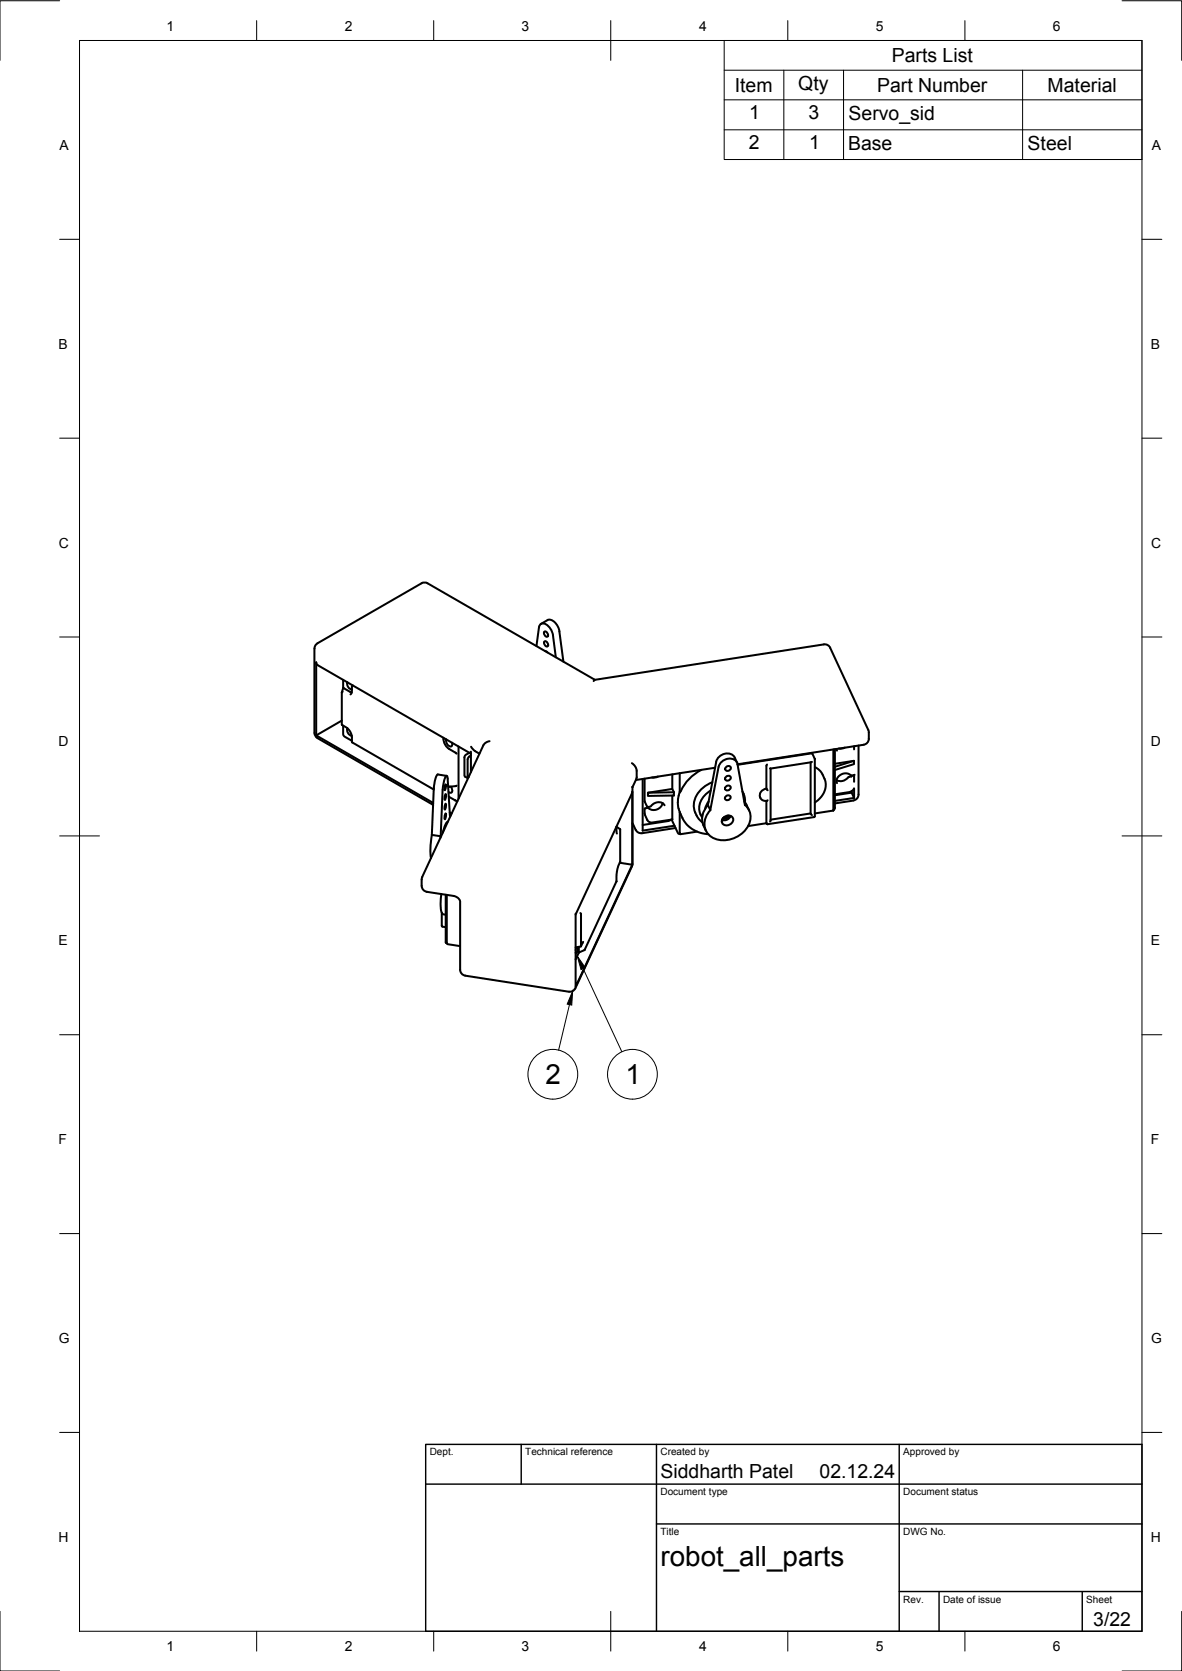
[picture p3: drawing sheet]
<svg xmlns="http://www.w3.org/2000/svg" width="297mm" height="420mm" viewBox="0 0 297 420" stroke-linecap="round" stroke-linejoin="round" font-family="sans-serif">
<!-- layer: Visible -->
<g fill="#000">
<circle cx="170.5" cy="203" r=".25"/>
<circle cx="181.5" cy="206.1" r=".25"/>
</g>
<g fill="none" stroke="#000" stroke-width=".51">
<path d="M135.4 157.7l-.6 4.8M135.5 157.7a1.17 1.17 0 0 1 .9-1 1.17 1.17 0 0 1 1.2 .6l.8 .8 .4 1.1 .9 6.1M136 156.9l1.6-1a2.44 2.44 0 0 1 2.7 1.9l.3 1M136.8 158.9a.76 .76 0 0 1 .8 .3 .76 .76 0 0 1-.1 .9l-.7-.4zM140.6 158.8l1 7.6M79 163.1v21.2a1.49 1.49 0 0 0 .8 1.3l29 16.8M79 163.1a1.53 1.53 0 0 1 .8-1.3l26.1-15.1a1.49 1.49 0 0 1 1.5 0l42.1 24.2M79.8 167.2l38.5 22.3M79.8 167.2l-.3-.7v18.4M86.1 173.9l-.2 .2 .1 8.2M86.2 170.9v2.1l-.3 1.1M86.2 173l2.2 1.1"/>
<path d="M87.3 171.5a1.5 1.5 0 0 0 1.1 1.9M88.6 172.3l-.2 .4a2.31 2.31 0 0 1-.2 1.8l-.1 .1M136.8 161.3a.76 .76 0 0 1 .8 .4 .76 .76 0 0 1-.1 .9l-.6-.5zM137 163.7l.6 .3M149.5 170.9l-.3 .4M207 162l-57.5 8.9M207 162a1.49 1.49 0 0 1 1.6 .9M208.6 162.9l9.7 21a4.5 4.5 0 0 1-.2 2.7l-1 .6M79.5 184.9l29.4 17M85.9 181.2l-6.4 3.7M86 182.3a3.8 3.8 0 0 1 2.5 4.3v.1M86.2 182.5l.1 2.4 2.1 1.4"/>
<path d="M87.3 183.1a1.49 1.49 0 0 0 1.1 1.9M88.5 186.7l20.5 11.8M110 194.7l2.2 .4M110 194.7a5.5 5.5 0 0 0-1 3.6l-.5 11.6 2.2 .4M111.2 198.6l-.5 11.7M111.2 198.6a6.2 6.2 0 0 1 1-3.5l.3 .8 .7 9.4M111.4 185.5l.1 .8 .4 1 1 1M112 197.2l.1 .6-.3 .9-.1-.6zM112 199.7l.1 .5-.3 .9-.1-.6zM112.1 185.9a1.46 1.46 0 0 0 1.3 1.8 .71 .71 0 0 0 .2-1M112.6 197.7l.2 .1M112.8 197.8h.1"/>
<path d="M112.9 188.3l1.8 1.2M113.3 197.8l.2 .3a.82 .82 0 0 1-.2 1.3l-.6-.3M114.7 197.5l-1.8 .3M115.2 187.7v13.1M117.5 191v3.9l.3 .4M118 189.3l-1.1 .6-.2 .5v4.6l.6 .5h.4M118.3 190a1.1 1.1 0 0 0-.8 .9M118.3 189v5.1M118.4 187.8l1 1.1M119.4 188.9l1.1 .6M123 186.4l-.8 .2-.7 .8-15.4 33.1-.1 2.3M158.8 191.9l.7 .6a3.4 3.4 0 0 1 .5 2.9l-.1 .4"/>
<path d="M158.9 197.8v19.8l-14.3 30.9M159.9 195.9l-1 2.1M161.5 195.9v13l8-1.3M162 195.8v5.7l.7 1.4a1.5 1.5 0 0 0 1.5-.8 1.96 1.96 0 0 1 2.8 .4M162.8 199.3l6.6-.1v.8l-6.6 .1zM165.4 195.3l-.8 .2h-.8M169 194.7v3.7l-6.2 .9M169 198.4l.4 .8M170.8 194.4v4.7M170.8 199.1l-.4 2.6M176.3 193.6a12 12 0 0 0-5.4 5.6l-.1-.1M178.6 198.8a4.7 4.7 0 0 0-2.3 6.4l.1 .3"/>
<path d="M179 196.7a6.4 6.4 0 0 0-4.5 7l.8 1.8 1.2 1.3M179.7 193l-19.9 3.1M182.4 197.8a.66 .66 0 0 1 1.2 0 .66 .66 0 0 1-.7 .9 .54 .54 0 0 1-.7-.2 .54 .54 0 0 1 .2-.7zM182.4 195.3a.66 .66 0 0 1 1.2 0 .66 .66 0 0 1-.7 1 .54 .54 0 0 1-.6-.3 .54 .54 0 0 1 .1-.7zM182.4 192.9a.66 .66 0 0 1 1.2 0 .66 .66 0 0 1-.7 .9 .54 .54 0 0 1-.6-.2 .54 .54 0 0 1 .1-.7zM185.2 191.8a2.61 2.61 0 0 0-2-2.3 2.92 2.92 0 0 0-3.2 2.1l-2.1 10.8M185.3 192.2l1.9 10.2a4.4 4.4 0 0 1-.4 6.8 6.5 6.5 0 0 1-8.7 .7 4.4 4.4 0 0 1 .4-6.2M185.4 192.1a2.45 2.45 0 0 0-4.4-.2l-.4 1-2.1 10.8M186.6 199l.4 1.1 .2 1.7M192.6 198.3l.3 .4M192.6 198.3a1.73 1.73 0 0 0-1.6 2.2M192.8 192.2l-.2 .3v5.8"/>
<path d="M193.5 193.2h.1M193.7 193.3v13l-.2 .3M203.7 191.7v12.8M204 189.4l-18.6 2.9M204 189.4l.8 1.5-.1 14.5-11.8 1.8M204 191.6l-10.4 1.7M204.8 192.9a5 5 0 0 1 2.7 4.4 5 5 0 0 1-2.7 4.5M209.4 188.4v15.4l-4.6 .7M209.8 192.8l4.8-1.5v.8l-4.8 1.5M209.8 188.4v14.7l-.4 .6M209.8 199.7l3.5-.5a1.68 1.68 0 0 0 1.3-.9v2.3M210.2 188.3l.1 .4"/>
<path d="M212.3 188l-.8 .2h-.7M213.5 195.3h-.1a2.59 2.59 0 0 1-3.2 .9M214 195.2l-.5 .1M214 195.2h.1M214 199.3l-4.2 .7M214 195v.2M214 198.9v.4M214 199.3l.6 1.3M214.6 194.9l-.6 .1a2.27 2.27 0 0 0-2.4-.4 2.27 2.27 0 0 0-1.4 2.1l.1 .2M214.6 191.3l-4.8 .7M214.6 187.6v.8M214.6 194.9v1.7"/>
<path d="M214.8 194.8l-.2 .1M215.8 187.5v12.3a1.49 1.49 0 0 1-1.3 1.5M217.1 187.3l-31.7 4.9M108.5 209.9a17.7 17.7 0 0 0-.2 5.9M110.8 210.3l-.1 .3M112 204.5l.1 .6-.3 .9-.1-.6zM112 202.1l.1 .6-.3 .9-.1-.6zM112.6 206.6l-.7 .8-.6 2M112.8 200.3l1.6 1M113 204.3l.5 .3M113.1 204.8l.2 .2M114.4 201.3l.5 .1"/>
<path d="M114.4 201.3h.1M114.9 201.4h.1M154.9 207.8l.1 1.8M154.9 207.9l.9 .5M155.7 216.9l3.2 .5-14.2 30.7v-18.4M155.8 208.4l.1 .2M155.8 216.7l-.8 2.4-.1 2.5-8 17.3M155.9 208.6v8.1M155.9 216.7h.1M158.9 217.4v-18.3l-14.2 30.9M158.9 206.9l.9 1.7a1.49 1.49 0 0 0 1.5 .9M162 204.5l.7 1.7a1.27 1.27 0 0 0 1.4 .6l4.8-.7"/>
<path d="M162.2 203.2l-.2 .2v1.1M162.7 203.2h-.5M166.5 201.9a2.26 2.26 0 0 1-3.6 1.3l-.2-.1M168.6 206.1l-.7 .3-6.4 1M168.8 206.1l1.5 3.3 .3 .3h.4M169 200v6M169.8 208.2l-8.5 1.3M170.3 201.7l.2 1.6M170.5 203.3l.3 .9M171.1 209.7l-.3-.3v-5.2l.1 .2a7.7 7.7 0 0 0 7.1 5.4M175.2 209.1l-4.1 .6M177.9 202.4l.6 1.3"/>
<path d="M177.9 202.4a5 5 0 0 0-.5 6.5M178.1 201.5l-.7 1.1-.2 .8M181.7 205.8a1.41 1.41 0 0 1 1.4-.8 1.41 1.41 0 0 1 1.2 1.1 1.58 1.58 0 0 1-1.2 1.3 1.58 1.58 0 0 1-1.6-.5l-.1-.4zM182.4 200.2a.66 .66 0 0 1 1.2 0 .66 .66 0 0 1-.7 1 .54 .54 0 0 1-.7-.3 .54 .54 0 0 1 .2-.7zM182.9 205.1l-1.1 .5M183 205.1l-.5 .4-.7 .1M183.4 205.1a1.65 1.65 0 0 1-1.8 .7M183.6 205.2a1.75 1.75 0 0 1-2.2 1M187.1 201.6l.6 .9M187.7 202.5l.6 1.3M191 200.5a1.39 1.39 0 0 0 1.9 .7M192.6 201.4v5.5l.3 .3"/>
<path d="M192.6 207l-4.6 .7M204 205l-.3-.5-10 1.6M209.3 203.7l.1 .1M214.5 201.3l-4.7 .7M214.6 200.6l-4.8 .8M106 222.7a1.49 1.49 0 0 0 1.2 1.5l7 1.1 .9 .5 .4 .6 .1 17.4a1.49 1.49 0 0 0 1.3 1.5l26.5 4.1a1.49 1.49 0 0 0 1.2-.9M110.9 224.8l-.2 3.1a1.58 1.58 0 0 0 1.3 2.1M111 229.5v3.3l.2 .2M111.2 233l.8 .1M112 225v11.9l.3 .3M112.3 225v12.2l.2 .2 3.1 .5M144.8 238.2l-.1 .8"/>
<path d="M145.3 238.1l-.5 1.6-.1-.2M145.5 238.1v1.3M145.5 239.4v.1M145.5 239.5h.1M145.5 239.5l-.8 1.7M145.8 229.6l.2 .2M146 229.8v8.1l.6-1.1M146 237.9l-1.3 .4M146.9 238.9l-1.4 .6"/>
</g>
<!-- layer: BORDER -->
<g fill="none" stroke="#000" stroke-width=".25">
<path d="M15 .2h-15v15M20 10.2h267v400h-267zM64.5 5.2v5M109 5.2v5M153.5 5.2v10M198 5.2v5M242.5 5.2v5M282 .2h15v15M15 60.2h5M287 60.2h5M15 110.2h5M287 110.2h5"/>
<path d="M15 160.2h5M287 160.2h5M15 210.2h10M282 210.2h10M15 260.2h5M287 260.2h5M15 310.2h5M287 310.2h5M15 360.2h5M287 360.2h5M0 405.2v15h15M64.5 410.2v5"/>
<path d="M109 410.2v5M153.5 405.2v10M198 410.2v5M242.5 410.2v5M297 405.2v15h-15"/>
</g>
<!-- layer: TITLEBLOCK -->
<path d="M107 363.2h180v47h-180zM107 373.2h180M131 363.2v10M165 363.2v47M226 363.2v47M165 383.2h122M226 400.2h61M236 400.2v10M272 400.2v10" fill="none" stroke="#000" stroke-width=".36"/>
<!-- layer: Parts Lists -->
<path d="M182 10.2h105v29.9h-105zM182 17.7h105M197 17.7v22.4M212 17.7v22.4M257 17.7v22.4M182 25.1h105M182 32.6h105" fill="none" stroke="#000" stroke-width=".25"/>
<!-- layer: Balloons -->
<g fill="none" stroke="#000" stroke-width=".25">
<circle cx="138.9" cy="270.1" r="6.3"/>
<circle cx="158.9" cy="270.1" r="6.3"/>
</g>
<!-- layer: 0 -->
<path d="M143.9 249.2l-.2 3.5-1.2-.2zM145.1 240.4l2 2.9-1.1 .5z" fill="#000" stroke="#000" stroke-width=".25"/>
<path d="M143.1 252.6l-2.7 11.5M146.5 243.5l9.8 21" fill="none" stroke="#000" stroke-width=".25"/>
<g font-size="7">
<text x="137.1" y="272.6">2</text>
<text x="157.2" y="272.6">1</text>
<text x="166" y="393.7">robot_all_parts</text>
</g>
<g font-size="4.9">
<text x="224.1" y="15.6">Parts List</text>
<text x="184.7" y="23.1">Item</text>
<text x="200.6" y="22.6">Qty</text>
<text x="220.4" y="23.1">Part Number</text>
<text x="263.3" y="23.1">Material</text>
<text x="188.3" y="30">1</text>
<text x="203.1" y="30">3</text>
<text x="213.3" y="30.2">Servo_sid</text>
<text x="188.2" y="37.5">2</text>
<text x="203.3" y="37.5">1</text>
<text x="213.1" y="37.6">Base</text>
<text x="258.3" y="37.7">Steel</text>
<text x="166" y="371.7">Siddharth Patel</text>
<text x="206" y="371.7">02.12.24</text>
<text x="274.7" y="408.8">3/22</text>
</g>
<g font-size="3.5">
<text x="41.9" y="7.7">1</text>
<text x="86.6" y="7.7">2</text>
<text x="131.1" y="7.7">3</text>
<text x="175.7" y="7.7">4</text>
<text x="220.1" y="7.7">5</text>
<text x="264.6" y="7.7">6</text>
<text x="15" y="37.7">A</text>
<text x="289.5" y="37.7">A</text>
<text x="14.7" y="87.7">B</text>
<text x="289.2" y="87.7">B</text>
<text x="14.8" y="137.7">C</text>
<text x="289.3" y="137.7">C</text>
<text x="14.7" y="187.7">D</text>
<text x="289.2" y="187.7">D</text>
<text x="14.7" y="237.7">E</text>
<text x="289.2" y="237.7">E</text>
<text x="14.7" y="287.7">F</text>
<text x="289.2" y="287.7">F</text>
<text x="14.8" y="337.7">G</text>
<text x="289.3" y="337.7">G</text>
<text x="14.7" y="387.7">H</text>
<text x="289.2" y="387.7">H</text>
<text x="41.9" y="415.2">1</text>
<text x="86.6" y="415.2">2</text>
<text x="131.1" y="415.2">3</text>
<text x="175.7" y="415.2">4</text>
<text x="220.1" y="415.2">5</text>
<text x="264.6" y="415.2">6</text>
</g>
<g font-size="2.5">
<text x="108" y="366">Dept.</text>
<text x="132" y="366">Technical reference</text>
<text x="166" y="366">Created by</text>
<text x="227" y="366">Approved by</text>
<text x="166" y="376">Document type</text>
<text x="227" y="376">Document status</text>
<text x="166" y="386">Title</text>
<text x="227" y="386">DWG No.</text>
<text x="227" y="403">Rev.</text>
<text x="237" y="403">Date of issue</text>
<text x="273" y="403">Sheet</text>
</g>
</svg>
